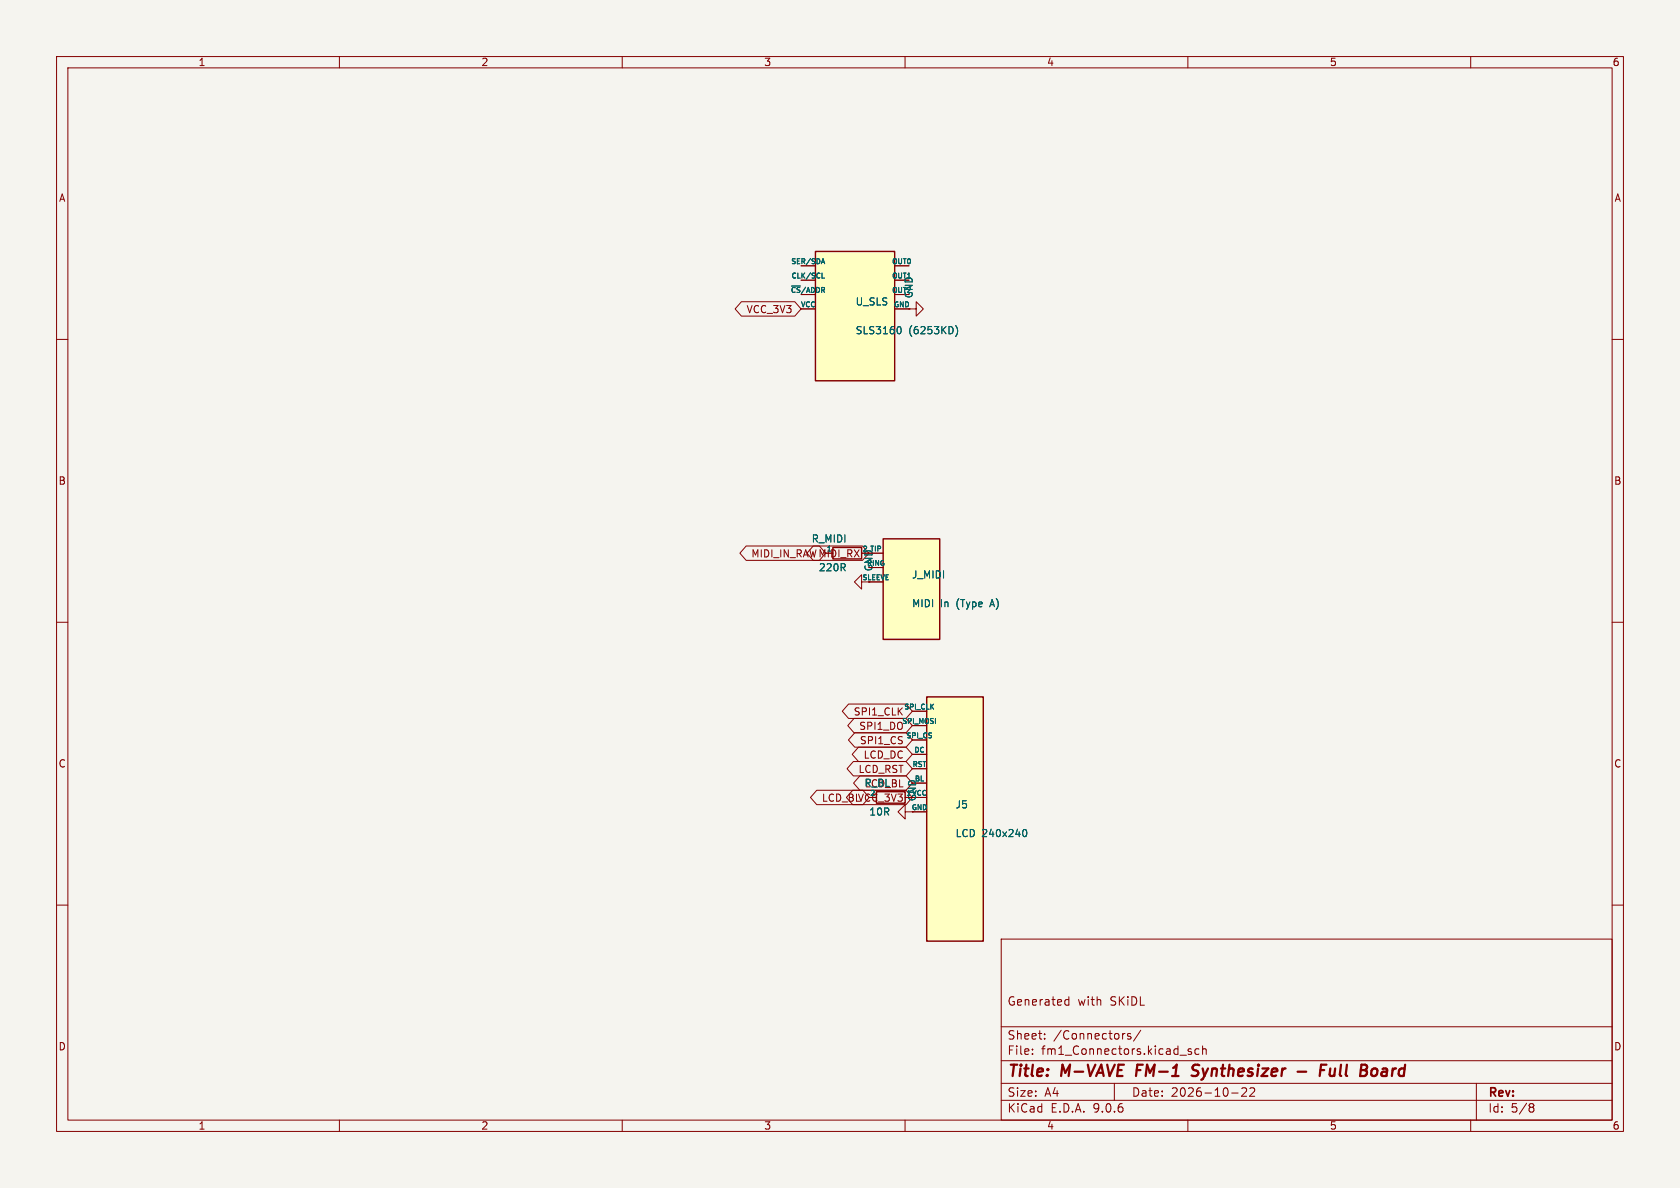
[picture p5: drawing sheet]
<svg xmlns="http://www.w3.org/2000/svg" width="297mm" height="210mm" viewBox="0 0 297 210" stroke-linecap="round" stroke-linejoin="round" font-family="sans-serif">
<path d="M0 0h297v210h-297z" fill="#f5f4ef" stroke="#f5f4ef" stroke-width=".18"/>
<g fill="none" stroke="#840000" stroke-width=".18">
<path d="M10 10h277v190h-277zM12 12h273v186h-273zM60 10v2M110 10v2M160 10v2M210 10v2M260 10v2M10 60h2M285 60h2M10 110h2M285 110h2M10 160h2"/>
<path d="M177 166h108v32h-108zM188.4 177.6h.6M188.4 176.8h.6M189 176.2v1.5M285 160h2M60 198v2M110 198v2M160 198v2M177 194.5h108M177 191.5h108M177 187.5h108M177 181.5h108"/>
<path d="M182.5 186.3v.1M182.5 185.5v.1M184.7 183.6v.1M184.7 182.8v.1M197 191.5v3M198.7 182.7h.2M199.9 182.8l-.4-.1-.2 .2 .1 .2 .5 .2v.3h-.6M201.7 182.1l-1.3 2M210 198v2M210.6 185.5l-.4-.1-.2 .2 .1 .2 .5 .2v.3h-.6M212 185.5l-.5-.1-.3 .3v.4l.2 .2h.6M212.6 185.5l.2-.1 .4 .1v.9"/>
<path d="M212.6 184.9v1.5M217.7 193.2h1.2M220.3 192.4v.5l-.8 .9h.9M221.7 192.4v.5l-.8 .9h.9M260 198v2M261 191.5v6.5M270.6 195.1l.4 .1 .2 .2-.3 .3M270.6 195.7h.3M270.9 195.7l.2 .2 .1 .4-.2 .2-.4 .1"/>
</g>
<path d="M201.1 188.2l-.3 2M211.7 190a.85 .85 0 0 1-1.1 .1M211.7 188.2l-.6 .1a.46 .46 0 0 0-.3 .5 .46 .46 0 0 0 .3 .4l.6 .2M229.4 189.4h1.5M233.4 189.2h.7M234.5 188.2h-.9l-.3 2M235.2 188.9l-.1 1.2a.57 .57 0 0 0 .8-.1M242.7 189a.5 .5 0 0 1 .8 .3l-.1 .5a.62 .62 0 0 1-.7 .4" fill="none" stroke="#840000" stroke-width=".4"/>
<path d="M156.1 95.3h10v17.7h-10z" fill="#ffffc2"/>
<path d="M147.2 96.8h5.1v2h-5.1zM156.1 95.3h10v17.7h-10z" fill="none" stroke="#840000" stroke-width=".25"/>
<path d="M153.6 97.8h2.5M152.3 102.9v-1.3l-1.3 1.3 1.3 1.2v-1.2h3.8M153.6 100.3h2.5" fill="none" stroke="#840000" stroke-width=".18"/>
<path d="M163.8 123.2h10v43.2h-10z" fill="#ffffc2"/>
<path d="M154.9 140h5.1v2h-5.1zM163.8 123.2h10v43.2h-10z" fill="none" stroke="#840000" stroke-width=".25"/>
<path d="M161.3 125.7h2.5M161.3 128.3h2.5M161.3 130.8h2.5M161.3 133.4h2.5M161.3 135.9h2.5M161.3 138.4h2.5M160 143.5v-1.3l-1.3 1.3 1.3 1.3v-1.3h3.8M161.3 141h2.5" fill="none" stroke="#840000" stroke-width=".18"/>
<path d="M180.9 146.8l.2-.2a.68 .68 0 0 1 .4 .7 .68 .68 0 0 1-.4 .6l-.2-.1" fill="none" stroke="#006464" stroke-width=".18"/>
<path d="M144.2 44.5h14v22.8h-14z" fill="#ffffc2"/>
<path d="M144.2 44.5h14v22.8h-14z" fill="none" stroke="#840000" stroke-width=".25"/>
<g fill="none" stroke="#840000" stroke-width=".18">
<path d="M131.1 53.3h9.4l1.1 1.3-1.1 1.3h-9.4l-1.1-1.3zM141.6 47h2.6M141.6 49.5h2.6M141.6 52.1h2.6M141.6 54.6h2.6M158.2 54.6h3.8v-1.3l1.2 1.3-1.2 1.3v-1.3M158.2 47h2.5M158.2 49.5h2.5M158.2 52.1h2.5M131.9 96.5h13l1.1 1.3-1.1 1.3h-13l-1.1-1.3zM143.8 96.5h8.7l1.1 1.3-1.1 1.3h-8.7l-1.1-1.3zM153.6 97.8h2.5"/>
<path d="M153.6 100.3h2.5M153.6 102.9h2.5M144.4 139.7h8.2l1.1 1.3-1.1 1.2h-8.2l-1.1-1.2zM150 124.5h10.2l1.1 1.2-1.1 1.3h-10.2l-1.1-1.3zM150.7 139.7h9.5l1.1 1.3-1.1 1.2h-9.5l-1.1-1.2zM150.9 134.6h9.3l1.1 1.3-1.1 1.3h-9.3l-1.1-1.3zM151 127h9.2l1.1 1.3-1.1 1.2h-9.2l-1.1-1.2zM151.1 129.5h9.1l1.1 1.3-1.1 1.3h-9.1l-1.1-1.3zM151.8 132.1h8.4l1.1 1.3-1.1 1.2h-8.4l-1.1-1.2zM152 137.2h8.2l1.1 1.2-1.1 1.3h-8.2l-1.1-1.3zM161.3 125.7h2.5M161.3 128.3h2.5"/>
<path d="M161.3 130.8h2.5M161.3 133.4h2.5M161.3 135.9h2.5M161.3 138.4h2.5M161.3 141h2.5M161.3 143.5h2.5"/>
</g>
<path d="M145.3 46.4h.4M145.3 49.2h.4M145.5 45.7l.3 .9M158.9 57.7a.68 .68 0 0 1 .4 .7 .68 .68 0 0 1-.4 .6M168.9 57.5a1.46 1.46 0 0 1 0 2M180.9 146.8l.2-.2a.68 .68 0 0 1 .4 .7 .68 .68 0 0 1-.4 .6l-.2-.1" fill="none" stroke="#006464" stroke-width=".18"/>
<g font-size="2.8" fill="#840000">
<text x="178" y="190.9">Title:</text>
<text x="187.7" y="190.9">M-VAVE</text>
<text x="201.7" y="190.9">FM-1</text>
<text x="212.4" y="190.9">Synthesizer</text>
<text x="236.6" y="190.9">Full</text>
<text x="244.5" y="190.9">Board</text>
</g>
<g font-size="2.1" fill="#840000">
<text x="178" y="178">Generated</text>
<text x="190.5" y="178">with</text>
<text x="196.3" y="178">SKiDL</text>
<text x="178" y="184">Sheet:</text>
<text x="186.2" y="184">/Connectors/</text>
<text x="178" y="186.7">File:</text>
<text x="184.1" y="186.7">fm1_Connectors.kicad_sch</text>
<text x="178" y="196.9">KiCad</text>
<text x="178" y="194.1">Size:</text>
<text x="184.7" y="194.1">A4</text>
<text x="185.7" y="196.9">E.D.A.</text>
<text x="193.3" y="196.9">9.0.6</text>
<text x="200" y="194.1">Date:</text>
<text x="207" y="194.1">2026-10-22</text>
<text x="263" y="194.3">Rev:</text>
<text x="263" y="196.9">Id:</text>
<text x="267.1" y="196.9">5/8</text>
</g>
<g font-size="1.8" fill="#840000">
<text x="35" y="11.9">1</text>
<text x="85" y="11.9">2</text>
<text x="135" y="11.9">3</text>
<text x="185" y="11.9">4</text>
<text x="235" y="11.9">5</text>
<text x="285" y="11.9">6</text>
<text x="10.3" y="35.9">A</text>
<text x="285.3" y="35.9">A</text>
<text x="131.9" y="55.6">VCC_3V3</text>
<text x="10.3" y="85.9">B</text>
<text x="285.3" y="85.9">B</text>
<text x="132.7" y="98.7">MIDI_IN_RAWMIDI_RX</text>
<text x="150.8" y="126.7">SPI1_CLK</text>
<text x="151.8" y="129.2">SPI1_DO</text>
<text x="151.9" y="131.8">SPI1_CS</text>
<text x="10.3" y="135.9">C</text>
<text x="151.7" y="136.8">LCD_RST</text>
<text x="152.6" y="134.3">LCD_DC</text>
<text x="285.3" y="135.9">C</text>
<text x="145.2" y="141.9">LCD_BLVCC_3V3</text>
<text x="152.8" y="139.4">LCD_BL</text>
<text x="10.3" y="185.9">D</text>
<text x="285.3" y="185.9">D</text>
<text x="35" y="199.9">1</text>
<text x="85" y="199.9">2</text>
<text x="135" y="199.9">3</text>
<text x="185" y="199.9">4</text>
<text x="235" y="199.9">5</text>
<text x="285" y="199.9">6</text>
</g>
<g font-size="1.8" fill="#006464">
<text x="161.6" y="52.8" transform="rotate(-90 161.6 52.8)">GND</text>
<text x="151.2" y="59.3">SLS3160</text>
<text x="151.2" y="54.2">U_SLS</text>
<text x="160.6" y="59.3">(6253KD)</text>
<text x="143.4" y="96.1">R_MIDI</text>
<text x="144.7" y="101.2">220R</text>
<text x="154.5" y="101.1" transform="rotate(-90 154.5 101.1)">GND</text>
<text x="161.1" y="102.5">J_MIDI</text>
<text x="161.1" y="107.5">MIDI</text>
<text x="166.2" y="107.5">In</text>
<text x="169.2" y="107.5">(Type</text>
<text x="175.4" y="107.5">A)</text>
<text x="152.7" y="139.3">R_BL</text>
<text x="162.2" y="141.7" transform="rotate(-90 162.2 141.7)">GND</text>
<text x="168.8" y="143.1">J5</text>
<text x="153.6" y="144.4">10R</text>
<text x="168.8" y="148.2">LCD 240x240</text>
</g>
<g font-size="1.2" fill="#006464">
<text x="139.8" y="46.7">SER/SDA</text>
<text x="157.6" y="46.7">OUT0</text>
<text x="139.7" y="51.8">~{CS}/ADDR</text>
<text x="139.8" y="49.3">CLK/SCL</text>
<text x="157.6" y="49.3">OUT1</text>
<text x="157.6" y="51.8">OUT2</text>
<text x="141.5" y="54.4">VCC</text>
<text x="146" y="97.5">1</text>
<text x="152.4" y="97.5">2 TIP</text>
<text x="153.2" y="100.1">RING</text>
<text x="152.3" y="102.6">SLEEVE</text>
<text x="159.8" y="125.5">SPI_CLK</text>
<text x="159.4" y="128">SPI_MOSI</text>
<text x="160.1" y="130.6">SPI_CS</text>
<text x="161.2" y="135.6">RST</text>
<text x="161.5" y="133.1">DC</text>
<text x="153.7" y="140.7">2</text>
<text x="160.1" y="140.7">1 VCC</text>
<text x="161.6" y="138.2">BL</text>
</g>
<g font-size="1.2" fill="#840000">
<text x="157.9" y="54.4">GND</text>
<text x="161.1" y="143.3">GND</text>
</g>
</svg>
